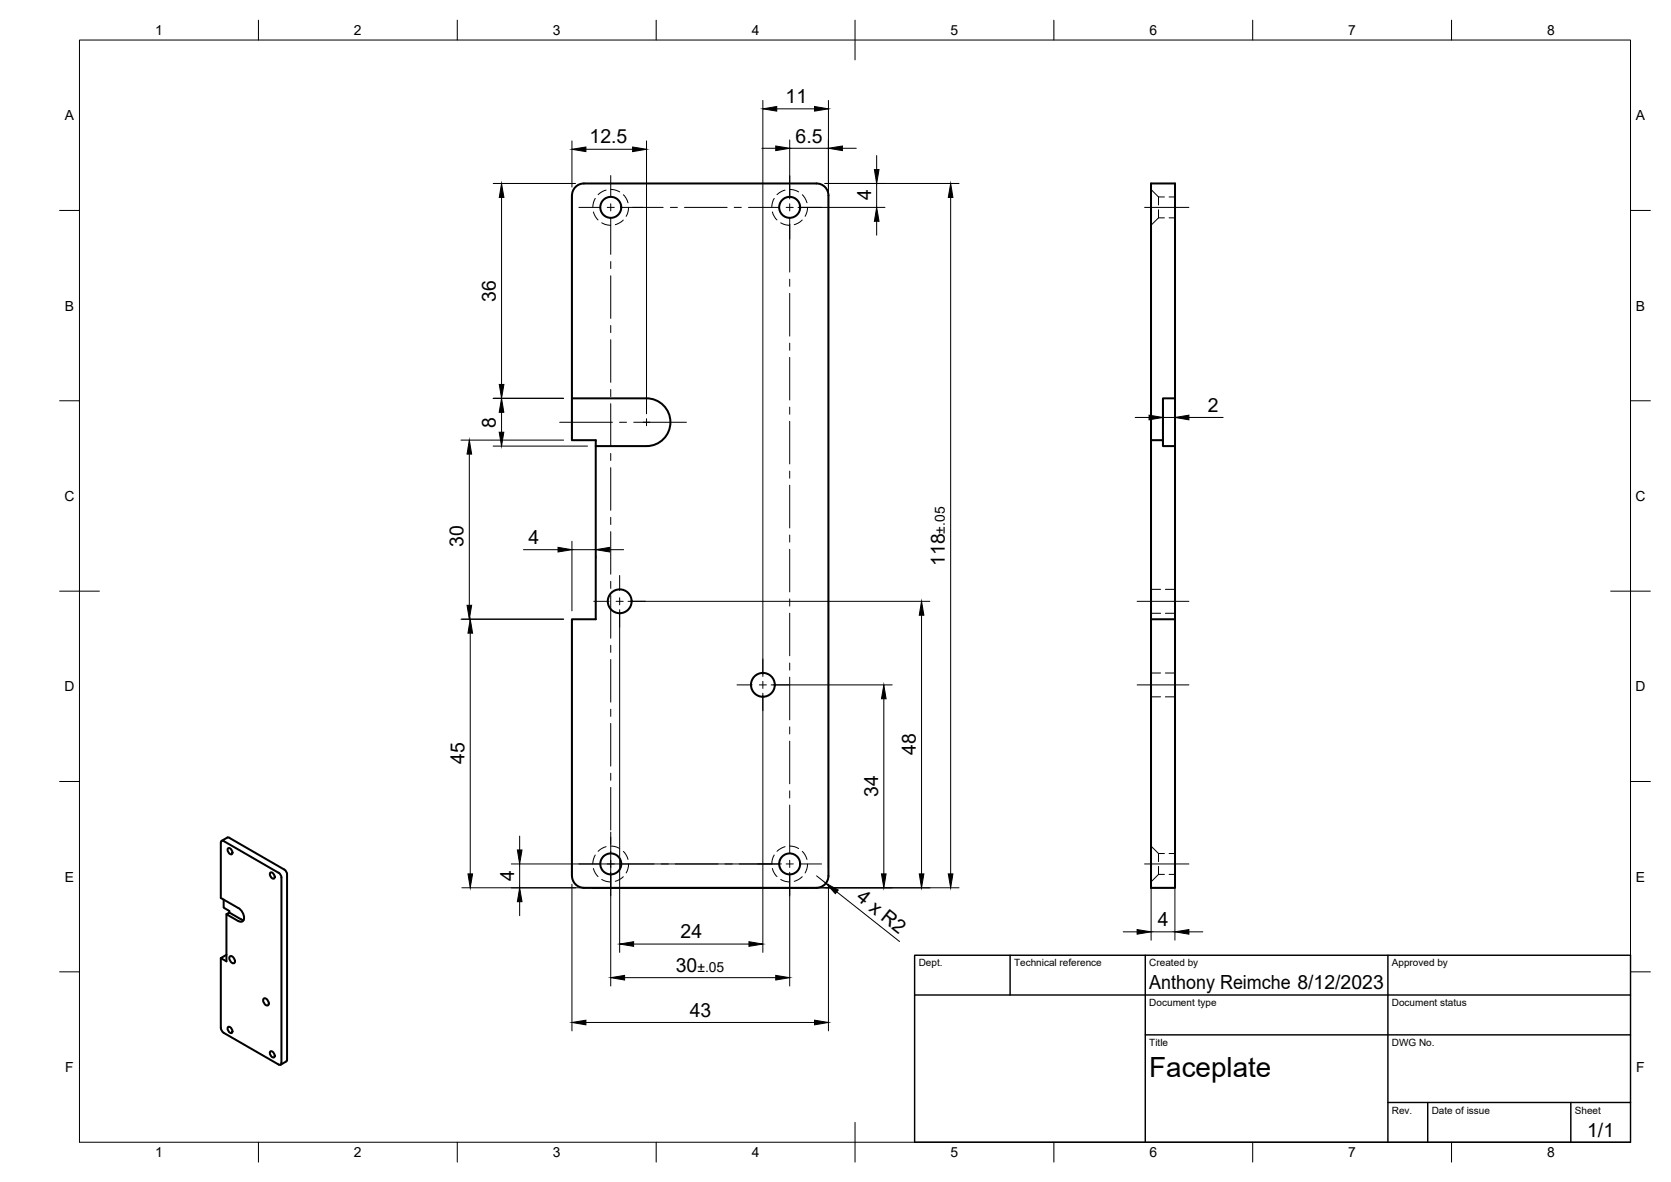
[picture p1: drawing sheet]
<svg xmlns="http://www.w3.org/2000/svg" width="420mm" height="297mm" viewBox="0 0 420 297" stroke-linecap="round" stroke-linejoin="round" font-family="sans-serif">
<!-- layer: Visible -->
<g fill="none" stroke="#000" stroke-width=".51">
<path d="M143.8 100.1h18.8a6 6 0 0 1 6 6 6 6 0 0 1-6 6h-12.8v-1.5h-6zM143.8 100.1v-51a2.99 2.99 0 0 1 3-3h58.5a2.99 2.99 0 0 1 3 3v171a2.99 2.99 0 0 1-3 3M149.8 112.1v43.5h-6v64.5a2.99 2.99 0 0 0 3 3M289.4 110.6h3M292.4 100.1h3v12h-3zM295.4 100.1v-54h-6v109.5M295.4 112.1v43.5M289.4 155.6h6v67.5h-6zM55.5 211.8v13.9l4.5 2.5a2.61 2.61 0 0 1 1.1 3.2l-.7 .2-.4-.1M55.5 211.8l.2-.5 .5 .1 13.9 7.9 .6 .9v47.2l-.4 .2-.2-.1-13.9-7.9-.5-.6-.2-.7M57.1 210.5l-1.4 .8M57.2 210.5h.5"/>
<path d="M57.4 213.1a1.02 1.02 0 0 1 .9 1.6 1.02 1.02 0 0 1-.9-1.6zM57.7 210.6l13.8 7.9 .6 .9 .1 46.9-.2 .4M68 219.3a1.02 1.02 0 0 1 .9 1.5 1.02 1.02 0 0 1-.9-1.5zM56.2 226.1v2l1.5 .8v.4M56.9 229.8v11.8l-1.4-.8 1.4-.8M61.3 231.2l-3.6-1.9-.8 .5 3 1.7M146.8 223.1h58.5M55.5 240.8v17.5M57.4 258.1a1.02 1.02 0 0 1 .9 1.5 1.02 1.02 0 0 1-.9-1.5zM57.9 240.3a1.16 1.16 0 0 1 1 1.7 1.16 1.16 0 0 1-1-1.7zM66.4 250.9a1.16 1.16 0 0 1 1 1.7 1.16 1.16 0 0 1-1-1.7zM68 264.2a1.02 1.02 0 0 1 .9 1.5 1.02 1.02 0 0 1-.9-1.5z"/>
<path d="M72 266.7l-1.5 .9"/>
<circle cx="153.6" cy="52.1" r="2.64"/>
<circle cx="198.6" cy="52.1" r="2.64"/>
<circle cx="155.8" cy="151.1" r="3"/>
<circle cx="191.8" cy="172.1" r="3"/>
<circle cx="153.6" cy="217.1" r="2.64"/>
<circle cx="198.6" cy="217.1" r="2.64"/>
</g>
<!-- layer: Hidden -->
<g fill="none" stroke="#000" stroke-width=".25">
<path d="M149.2 53.3l.5 1.1 .7 .9M149.7 49.9l-.5 1-.1 1.2M151.3 56l1.3 .5 .9 .1M152.4 47.8l-.9 .3-1.1 .8M153.6 47.6l.9 .1 1.3 .5M156.7 55.3l-1.1 .8-.9 .4M156.7 48.9l.7 .9 .5 1.2M158.1 52.1l-.2 1.2-.5 1.1M194.2 53.3l.5 1.1 .7 .9M194.7 49.9l-.5 1-.1 1.2M196.3 56l1.3 .5 .9 .1M197.4 47.8l-.9 .3-1.1 .8"/>
<path d="M198.6 47.6l.9 .1 1.3 .5M201.7 55.3l-1.1 .8-.9 .4M201.7 48.9l.7 .9 .5 1.2M203.1 52.1l-.2 1.2-.5 1.1M289.4 47.6l1.9 1.9M291.3 49.5v2M291.3 52.7v2M291.3 54.7l-1.9 1.9M291.3 54.7h1.5M291.3 49.5h1.5M294 54.7h1.4M294 49.5h1.4"/>
<path d="M289.4 154.1h2.4M289.4 148.1h2.4M293 154.1h2.4M293 148.1h2.4M289.4 175.1h2.4M289.4 169.1h2.4M293 175.1h2.4M293 169.1h2.4M149.2 218.3l.5 1.2 .7 .8M149.7 214.9l-.5 1-.1 1.2M152.4 212.8l-.9 .3-1.1 .8M153.6 212.6l.9 .1 1.3 .5"/>
<path d="M156.7 214l.7 .8 .5 1.2M158.1 217.1l-.2 1.2-.5 1.1M194.2 218.3l.5 1.2 .7 .8M194.7 214.9l-.5 1-.1 1.2M197.4 212.8l-.9 .3-1.1 .8M198.6 212.6l.9 .1 1.3 .5M201.7 214l.7 .8 .5 1.2M203.1 217.1l-.2 1.2-.5 1.1M289.4 212.6l1.9 1.9M291.3 214.5v2M291.3 217.7v2M291.3 219.7l-1.9 1.9"/>
<path d="M291.3 219.7h1.5M291.3 214.5h1.5M294 219.7h1.4M294 214.5h1.4M151.3 221l1.3 .5 .9 .1M156.7 220.3l-1.1 .8-.9 .4M196.3 221l1.3 .5 .9 .1M201.7 220.3l-1.1 .8-.9 .4"/>
</g>
<!-- layer: BORDER -->
<g fill="none" stroke="#000" stroke-width=".25">
<path d="M20 10.1h390v276.9h-390zM65 5.1v5M115 5.1v5M165 5.1v5M215 5.1v10M265 5.1v5M315 5.1v5M365 5.1v5M15 52.9h5M410 52.9h5M15 100.7h5M410 100.7h5"/>
<path d="M15 148.6h10M405 148.6h10M15 196.4h5M410 196.4h5M15 244.2h5M410 244.2h5M65 287v5M115 287v5M165 287v5M215 282.1v9.9M265 287v5M315 287v5"/>
<path d="M365 287v5"/>
</g>
<!-- layer: TITLEBLOCK -->
<path d="M230 240.1h180v46.9h-180zM230 250h180M254 240.1v9.9M288 240.1v46.9M349 240.1v46.9M288 260.1h122M349 277.1h61M359 277.1v9.9M395 277.1v9.9" fill="none" stroke="#000" stroke-width=".36"/>
<!-- layer: FD_Dimensions -->
<g fill="none" stroke="#000" stroke-width=".25">
<path d="M143.8 35.4v11.6M147.3 37.5h11.8M162.6 35.4v68.6M191.6 37.3h3.5M191.8 25.2v144.8M195.3 27.4h9.5M198.6 35.2v14.8M198.6 37.3h9.7M208.3 25.2v192.8M211.8 37.3h3.5M220.4 39.1v3.5M124 46.1h20.7"/>
<path d="M126.1 49.6v47M200.7 52.1h21.8M207.4 46.1h33.7M220.4 46.1v6M220.4 55.6v3.5M239 49.6v170M115.9 110.6h25.8M118 114.1v38M124 100.1h17.7M124 112.1h23.7M126.1 103.6v5M285.4 104.9h3.5"/>
<path d="M292.4 102.2v4.8M292.4 104.9h3M295.4 102.2v4.8M298.9 104.9h8.7M131.6 138.1h8.7M143.8 136v17.5M143.8 138.1h6M149.8 139.7v.5M153.3 138.1h3.5M115.9 155.6h25.8M118.2 159.1v60.5M155.8 153.2v86.1"/>
<path d="M157.9 151.1h75.9M231.7 154.6v65M191.8 174.2v65.1M193.9 172.1h30.4M222.2 175.6v44M128.6 217.1h67.9M130.7 210.1v3.5M130.7 217.1v6M153.6 219.2v28.6M198.6 219.2v28.6M116.1 223.1h125M130.7 226.6v3.5"/>
<path d="M143.8 222.2v36.9M159.3 237.2h29M205.3 220.1l2.4 1.9M208.3 222.2v36.9M210.4 224.1l15.8 12.5M282.4 234.2h3.5M289.4 222.2v14.1M289.4 234.2h6M295.4 222.2v14.1M298.9 234.2h3.5M147.3 256.9h57.5M157.1 245.7h38"/>
</g>
<g fill="#000" stroke="#000" stroke-width=".25">
<path d="M143.8 37.5l3.5-.6v1.2zM159.1 36.9l3.5 .6-3.5 .6zM195.1 36.7l3.5 .6-3.5 .6zM191.8 27.4l3.5-.6v1.1zM204.8 26.8l3.5 .6-3.5 .5zM208.3 37.3l3.5-.6v1.2zM126.1 46.1l.6 3.5h-1.2zM220.4 52.1l.6 3.5h-1.1zM219.9 42.6h1.1l-.6 3.5zM239 46.1l.6 3.5h-1.2zM125.5 96.6h1.2l-.6 3.5zM118 110.6l.6 3.5h-1.2z"/>
<path d="M126.1 100.1l.6 3.5h-1.2zM125.5 108.6h1.2l-.6 3.5zM288.9 104.3l3.5 .6-3.5 .6zM295.4 104.9l3.5-.6v1.2zM140.3 137.5l3.5 .6-3.5 .6zM149.8 138.1l3.5-.6v1.2zM117.4 152.1h1.2l-.6 3.5zM118.2 155.6l.6 3.5h-1.1zM231.7 151.1l.6 3.5h-1.2zM222.2 172.1l.6 3.5h-1.2zM117.7 219.6h1.1l-.6 3.5zM130.1 213.6h1.2l-.6 3.5z"/>
<path d="M221.6 219.6h1.2l-.6 3.5zM231.1 219.6h1.2l-.6 3.5zM238.4 219.6h1.2l-.6 3.5zM130.7 223.1l.6 3.5h-1.2zM155.8 237.2l3.5-.5v1.1zM188.3 236.7l3.5 .5-3.5 .6zM207.7 222l3.1 1.7-.8 .9zM285.9 233.6l3.5 .6-3.5 .6zM295.4 234.2l3.5-.6v1.2zM143.8 256.9l3.5-.5v1.1zM153.6 245.7l3.5-.6v1.2zM195.1 245.1l3.5 .6-3.5 .6z"/>
<path d="M204.8 256.4l3.5 .5-3.5 .6z"/>
</g>
<!-- layer: Smart Centers -->
<g fill="none" stroke="#000" stroke-width=".25">
<path d="M145.6 52.1h5.3M152.7 52.1h1.8M153.6 44.1v5.3M153.6 51.2v1.8M153.6 54.8v9.1M156.2 52.1h10.6M168.6 52.1h1.7M172.1 52.1h10.7M184.6 52.1h1.8M188.2 52.1h7.7M197.7 52.1h1.8M198.6 44.1v5.3"/>
<path d="M198.6 51.2v1.8M198.6 54.8v13.6M201.2 52.1h5.4M287.8 52.1h11.1M153.6 65.7v1.8M153.6 69.3v10.7M198.6 70.2v1.8M198.6 73.7v10.8M153.6 81.8v1.8M153.6 85.4v10.7M153.6 97.9v1.8M198.6 86.2v1.8"/>
<path d="M198.6 89.8v10.7M140.7 106.1h13.3M153.6 101.4v10.8M153.6 113.9v1.8M153.6 117.5v10.7M155.8 106.1h1.7M159.3 106.1h13.3M162.6 105.2v1.8M198.6 102.3v1.8M198.6 105.9v10.7M198.6 118.4v1.8M153.6 130v1.8"/>
<path d="M153.6 133.6v10.7M198.6 121.9v10.8M198.6 134.5v1.7M198.6 138v10.7M149.3 151.1h3.8M153.6 146.1v1.8M153.6 149.7v10.7M154.9 151.1h1.8M155.8 144.6v3.8M155.8 150.2v1.8M155.8 153.8v3.8M158.5 151.1h3.8"/>
<path d="M198.6 150.5v1.8M198.6 154.1v10.7M285.9 151.1h13M153.6 162.2v1.7M153.6 165.7v10.8M153.6 178.2v1.8M185.3 172.1h3.8M190.9 172.1h1.8M191.8 165.6v3.8M191.8 171.2v1.8M191.8 174.8v3.8M194.5 172.1h3.8"/>
<path d="M198.6 166.6v1.8M198.6 170.2v10.7M285.9 172.1h13M153.6 181.8v10.7M153.6 194.3v1.8M153.6 197.9v10.7M198.6 182.7v1.8M198.6 186.3v10.7M198.6 198.7v1.8M145.6 217.1h5.3M152.7 217.1h1.8M153.6 209.1v16"/>
<path d="M156.2 217.1h8.3M166.3 217.1h1.7M169.8 217.1h10.8M182.3 217.1h1.8M185.9 217.1h10M197.7 217.1h1.8M198.6 202.3v12.1M198.6 216.2v1.8M198.6 219.8v5.3M201.2 217.1h5.4M287.8 217.1h11.1"/>
</g>
<text font-size="7" x="289" y="270.6">Faceplate</text>
<g font-size="4.9">
<text x="197.5" y="25.9">11</text>
<text x="200" y="35.8">6.5</text>
<text x="148.3" y="36.1">12.5</text>
<text x="219" y="50.4" transform="rotate(-90 219 50.4)">4</text>
<text x="124.7" y="75.8" transform="rotate(-90 124.7 75.8)">36</text>
<text x="124.7" y="107.5" transform="rotate(-90 124.7 107.5)">8</text>
<text x="303.7" y="103.5">2</text>
<text x="116.5" y="137.4" transform="rotate(-90 116.5 137.4)">30</text>
<text x="132.9" y="136.7">4</text>
<text x="237.6" y="142.3" transform="rotate(-90 237.6 142.3)">118</text>
<text x="230.3" y="189.7" transform="rotate(-90 230.3 189.7)">48</text>
<text x="116.8" y="192" transform="rotate(-90 116.8 192)">45</text>
<text x="220.8" y="200.3" transform="rotate(-90 220.8 200.3)">34</text>
<text x="129.3" y="221.4" transform="rotate(-90 129.3 221.4)">4</text>
<text x="215.1" y="226" transform="rotate(38 215.1 226)">4 x R2</text>
<text x="291.1" y="232.8">4</text>
<text x="171.1" y="235.8">24</text>
<text x="169.9" y="244.2">30</text>
<text x="289" y="248.5">Anthony Reimche 8/12/2023</text>
<text x="173.4" y="255.5">43</text>
<text x="399.1" y="285.7">1/1</text>
</g>
<g font-size="3.5">
<text x="39" y="8.8">1</text>
<text x="89" y="8.8">2</text>
<text x="139" y="8.8">3</text>
<text x="189" y="8.8">4</text>
<text x="239" y="8.8">5</text>
<text x="289" y="8.8">6</text>
<text x="339" y="8.8">7</text>
<text x="389" y="8.8">8</text>
<text x="16.3" y="30.2">A</text>
<text x="411.3" y="30.2">A</text>
<text x="16.3" y="78">B</text>
<text x="411.3" y="78">B</text>
<text x="16.2" y="125.9">C</text>
<text x="411.2" y="125.9">C</text>
<text x="237.6" y="134.1" transform="rotate(-90 237.6 134.1)">±.05</text>
<text x="16.2" y="173.7">D</text>
<text x="411.2" y="173.7">D</text>
<text x="16.3" y="221.6">E</text>
<text x="411.3" y="221.6">E</text>
<text x="175.4" y="244.2">±.05</text>
<text x="16.4" y="269.4">F</text>
<text x="411.4" y="269.4">F</text>
<text x="39" y="290.8">1</text>
<text x="89" y="290.8">2</text>
<text x="139" y="290.8">3</text>
<text x="189" y="290.8">4</text>
<text x="239" y="290.8">5</text>
<text x="289" y="290.8">6</text>
<text x="339" y="290.8">7</text>
<text x="389" y="290.8">8</text>
</g>
<g font-size="2.5">
<text x="231" y="242.9">Dept.</text>
<text x="255" y="242.9">Technical reference</text>
<text x="289" y="242.9">Created by</text>
<text x="350" y="242.9">Approved by</text>
<text x="289" y="252.8">Document type</text>
<text x="350" y="252.8">Document status</text>
<text x="289" y="262.9">Title</text>
<text x="350" y="262.9">DWG No.</text>
<text x="350" y="279.9">Rev.</text>
<text x="360" y="279.9">Date of issue</text>
<text x="396" y="279.9">Sheet</text>
</g>
</svg>
